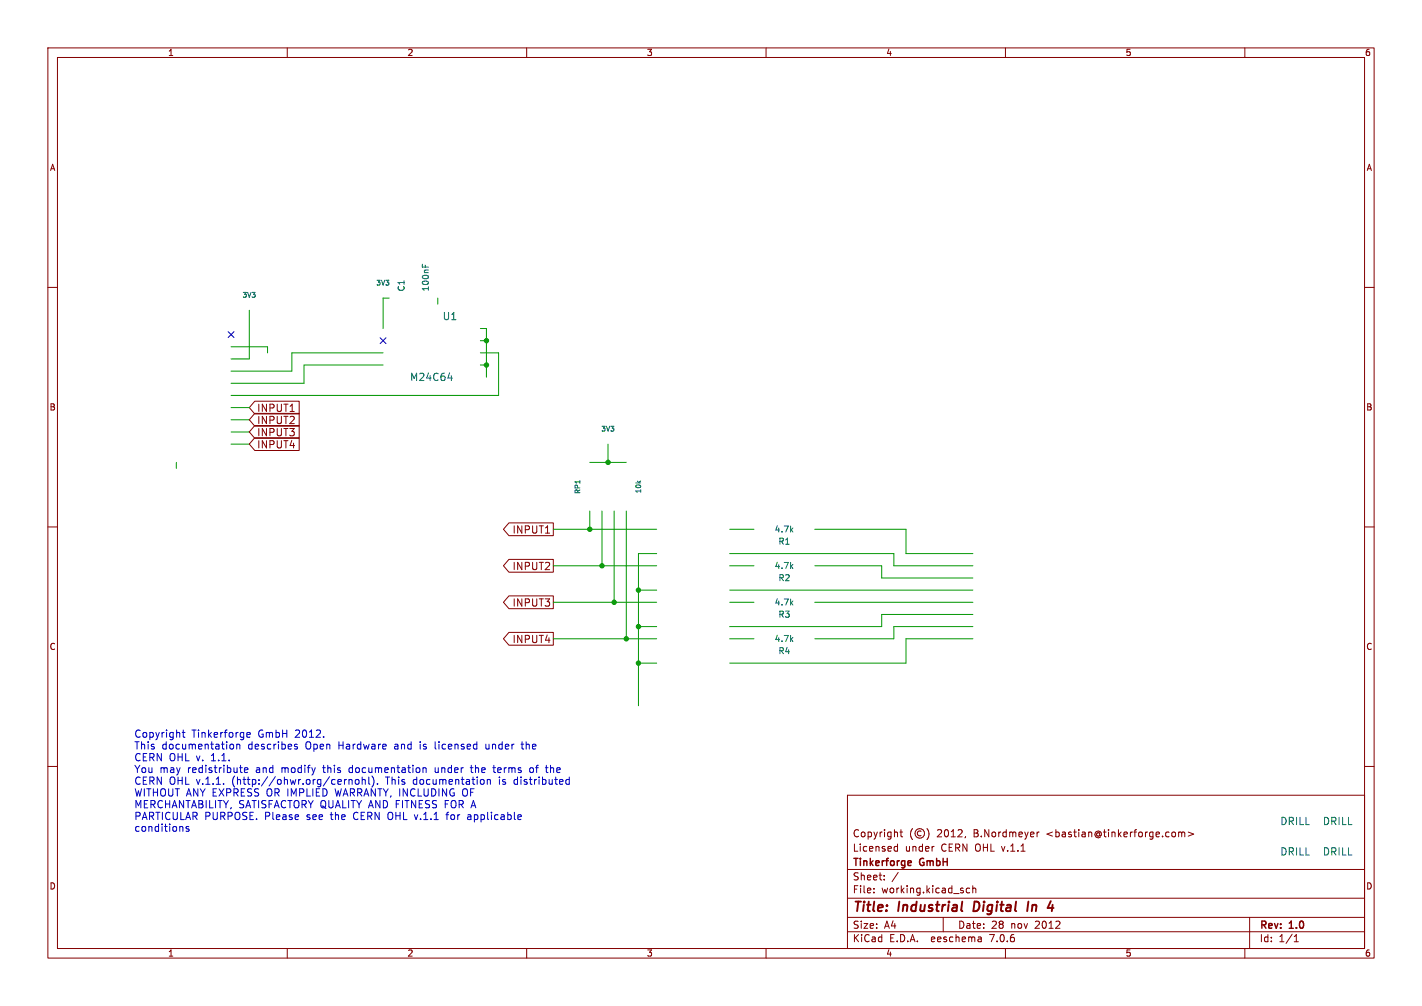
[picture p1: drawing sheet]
<svg xmlns="http://www.w3.org/2000/svg" width="297mm" height="210mm" viewBox="0 0 297 210" stroke-linecap="round" stroke-linejoin="round" font-family="sans-serif">
<g fill="none" stroke="#840000" stroke-width=".21">
<path d="M10 10h277v190h-277zM12 12h273v186h-273zM60 10v2M110 10v2M160 10v2M210 10v2M260 10v2M10 60h2M285 60h2M53.2 86.3h9.3v2.7h-9.3l-1.1-1.4zM53.2 83.8h9.3v2.6h-9.3l-1.1-1.3zM53.2 88.8h9.3v2.7h-9.3l-1.1-1.3z"/>
<path d="M53.2 91.4h9.3v2.6h-9.3l-1.1-1.3zM10 110h2M106.3 109.2h9.3v2.6h-9.3l-1.1-1.3zM106.3 116.8h9.3v2.6h-9.3l-1.1-1.3zM285 110h2M106.3 132h9.3v2.7h-9.3l-1.1-1.3zM106.3 124.4h9.3v2.7h-9.3l-1.1-1.4zM10 160h2M285 160h2M177 166h108v32h-108zM186.9 177.6h.6M186.9 176.8h.6"/>
<path d="M187.5 176.2v1.5M188 173.7h.5M188.2 173.2v1.3l.3 .2M190.6 173a1.72 1.72 0 0 0 0 2.3M192.4 173.6a.52 .52 0 0 0-.8 .4 .52 .52 0 0 0 .8 .4M193.6 173a1.72 1.72 0 0 1 0 2.3M195 176.7h.1M201.7 174.6l-.2 .3M216.6 173.7v1M217 173.7l-.4 .3M245 173.7l.4 .1 .1 .2v.6l-.5 .1M246.2 173.8l.4-.1 .2 .2"/>
<path d="M246.2 173.7v1M246.8 173.9l.2-.2 .4 .1 .1 .9M246.8 173.9v.8M248.2 173.7l1.1 .4-1.1 .5M60 198v2M110 198v2M160 198v2M177 194.5h108M177 191.5h108M177 187.5h108M177 181.5h108M182.5 186.3v.1"/>
<path d="M182.5 185.5v.1M184.7 183.6v.1M184.7 182.8v.1M187.6 182.1l-1.3 2M197 191.5v3M202.5 185.5l-.4-.1-.3 .3 .2 .6h.5M203.2 185.5l.2-.1 .3 .1 .1 .9M203.2 184.9v1.5M204.9 195.7l.1 .9M205 196.5l-.2 .1M205 196h-.2M210 198v2"/>
<path d="M260 198v2M261 191.5v6.5M270.3 196.6h.9M270.3 195.5l.4-.4v1.5"/>
<circle cx="192.1" cy="174" r="1"/>
</g>
<path d="M203.6 188.2l-.3 2h.5M214.8 188.2l-.3 2M218.8 189.5h1.3M219.8 188.9l-.1 1.3" fill="none" stroke="#840000" stroke-width=".4"/>
<path d="M190.1 179.7l.2 .3-.7 .2M190.3 180.6l-.2 .1" fill="none" stroke="#840000" stroke-width=".3"/>
<g fill="none" stroke="#0000c2" stroke-width=".21">
<path d="M38.1 152.9h.5M38.3 152.4v1.3l.3 .2M48.1 155.4h.4l.3 .2-.1 .6-.2 .2-.4-.1M49.4 155.5l.3-.1h.3l.1 1M49.4 155.4v1M51.6 153.4l.7-.1-.1-.3-.4-.1-.2 .2v.7h.6M61.6 155.4h.5M61.6 155.8l.5 .1v.3l-.2 .2-.4-.1M67.6 153.8v.1M90.9 154.8l.1 1.5M98.4 159.8l.1 1.4M101.5 155.4v.8l.2 .2"/>
<path d="M103.2 159.8v1.3l.2 .2M108.8 155.4h.6M109 154.8v1.4l.2 .2M38.1 172.6l.1 .9M39.4 172.6l-.3-.1-.2 .2v.3l.5 .1v.4h-.5M50 160.3h.6M50.3 161.2l.3 .1M51 160.8l.8-.2-.1-.3h-.4l-.3 .2 .1 .7h.6M72.2 162.7h.2M72.9 162.9l.2-.2 .4 .1v.9M72.9 162.7v1M74.3 162.9l.2-.2 .4 .2 .1 .5-.2 .3h-.3l-.2-.1z"/>
<path d="M75.6 162.9l.3-.2 .3 .1 .1 .9M75.6 162.2v1.5M77 162.2v1.3l.2 .2M77.8 162.1a1.79 1.79 0 0 1 0 2.1M78.8 163.6v.1M88.3 160.4l.3-.1h.3l.1 1M88.3 160.3v1M90.9 160.3l.1 .9M93.1 170.1h.6M93.4 169.8v1.3M96.7 164.9v1.1M98.1 170.1h-.4"/>
<path d="M98.2 170.5h-.3l-.3 .2 .1 .3 .5 .1M98.2 160.3h.6M101.8 162.9l.2-.2 .4 .1v.9M101.8 162.7v1M102.9 160.3h.6M107.4 162.9v.7M108.8 170.1l.1 .3-.7 .2M111.1 160.3h-.3l-.2 .3 .1 .5 .4 .2M113.9 160.3h.6M114.2 161.2l.3 .1M118.3 162.8h.6M118.3 163.7h.6"/>
<path d="M118.9 162.2v1.5"/>
</g>
<g fill="none" stroke="#009600" stroke-width=".21">
<path d="M48.3 72.4h7.6v1.3M52.1 64.8v10.1h-3.8M80 76.2h-16.5v3.8h-15.2M80 73.7h-19v3.8h-12.7M81.3 62.2h-1.3v6.4M91.4 62.2v1.3M100.3 76.2h1.3M100.3 71.1h1.3M100.3 68.6h1.3v10.1M100.3 73.7h3.8v8.9h-55.8M36.8 96.5v1.3M48.3 87.6h3.8"/>
<path d="M48.3 85.1h3.8M48.3 92.7h3.8M48.3 90.2h3.8M123.2 96.5h7.6M127 92.7v3.8M115.6 118.1h21.6M115.6 110.5h21.6M123.2 106.7v3.8M125.7 106.7v11.4M128.3 106.7v19M130.8 106.7v26.7M137.2 115.6h-3.9v31.7"/>
<path d="M152.4 118.1h5.1M152.4 115.6h34.3v2.5h16.5M152.4 110.5h5.1M170.2 118.1h13.9v2.6h19.1M170.2 110.5h19v5.1h14M115.6 125.7h21.6M115.6 133.4h21.6M133.3 123.2h3.9M133.3 138.4h3.9M133.3 130.8h3.9M152.4 125.7h5.1M152.4 133.4h5.1"/>
<path d="M152.4 123.2h50.8M170.2 125.7h33M203.2 130.8h-16.5v2.6h-16.5M203.2 133.4h-14v5h-36.8M203.2 128.3h-19.1v2.5h-31.7"/>
</g>
<path d="M47.7 69.2l1.2 1.3M48.9 69.2l-1.2 1.3M79.4 70.5l1.2 1.2M80.6 70.5l-1.2 1.2" fill="none" stroke="#000084" stroke-width=".21"/>
<path d="M88.2 55.2v.6M88.8 55.3v.5M93.5 78.9h1M94.3 78.4v1" fill="none" stroke="#006464" stroke-width=".21"/>
<g fill="#009600" stroke="#009600" stroke-width=".21">
<circle cx="101.6" cy="76.2" r=".46"/>
<circle cx="101.6" cy="71.1" r=".46"/>
<circle cx="128.3" cy="125.7" r=".46"/>
<circle cx="133.3" cy="123.2" r=".46"/>
<circle cx="133.3" cy="130.8" r=".46"/>
<circle cx="125.7" cy="118.1" r=".46"/>
<circle cx="133.3" cy="138.4" r=".46"/>
<circle cx="130.8" cy="133.4" r=".46"/>
<circle cx="127" cy="96.5" r=".46"/>
<circle cx="123.2" cy="110.5" r=".46"/>
</g>
<g font-size="2.8" fill="#840000">
<text x="178" y="190.9">Title:</text>
<text x="187.7" y="190.9">Industrial</text>
<text x="204.2" y="190.9">Digital</text>
<text x="216.2" y="190.9">In</text>
</g>
<g font-size="2.1" fill="#006464">
<text x="92.4" y="67">U1</text>
<text x="85.6" y="79.7">M24C64</text>
<text x="267.3" y="172.4">DRILL</text>
<text x="276.2" y="172.4">DRILL</text>
<text x="267.3" y="178.8">DRILL</text>
<text x="276.2" y="178.8">DRILL</text>
</g>
<g font-size="2.1" fill="#840000">
<text x="53.6" y="88.7">INPUT2</text>
<text x="53.6" y="86.2">INPUT1</text>
<text x="53.6" y="91.3">INPUT3</text>
<text x="53.6" y="93.8">INPUT4</text>
<text x="107" y="111.6">INPUT1</text>
<text x="107" y="119.2">INPUT2</text>
<text x="107" y="126.8">INPUT3</text>
<text x="107" y="134.4">INPUT4</text>
<text x="178" y="178">Licensed</text>
<text x="178" y="175">Copyright</text>
<text x="189" y="178">under</text>
<text x="195.7" y="175">2012,</text>
<text x="196.6" y="178">CERN OHL v.1.1</text>
<text x="203.5" y="175">B.Nordmeyer</text>
<text x="218.8" y="175">&lt;bastian@tinkerforge.com&gt;</text>
<text x="178" y="184">Sheet:</text>
<text x="178" y="181.2">Tinkerforge</text>
<text x="192.2" y="181.2">GmbH</text>
<text x="178" y="186.7">File:</text>
<text x="184.1" y="186.7">working.kicad_sch</text>
<text x="178" y="196.9">KiCad</text>
<text x="178" y="194.1">Size:</text>
<text x="184.7" y="194.1">A4</text>
<text x="185.7" y="196.9">E.D.A.</text>
<text x="194.6" y="196.9">eeschema</text>
<text x="200" y="194.1">Date:</text>
<text x="207" y="196.9">7.0.6</text>
<text x="207" y="194.1">28</text>
<text x="211.2" y="194.1">nov</text>
<text x="216.3" y="194.1">2012</text>
<text x="263" y="194.3">Rev:</text>
<text x="263" y="196.9">Id:</text>
<text x="267.1" y="196.9">1/1</text>
<text x="269.4" y="194.3">1.0</text>
</g>
<g font-size="2.1" fill="#0000c2">
<text x="27.9" y="154.1">Copyright</text>
<text x="40" y="154.1">Tinkerforge</text>
<text x="53.9" y="154.1">GmbH</text>
<text x="61.8" y="154.1">2012.</text>
<text x="27.9" y="156.6">This</text>
<text x="27.9" y="159">CERN OHL v.</text>
<text x="27.9" y="161.5">You</text>
<text x="33.3" y="161.5">may</text>
<text x="33.8" y="156.6">documentation</text>
<text x="39.2" y="161.5">redistribute</text>
<text x="44.2" y="159">1.1.</text>
<text x="51.8" y="156.6">describes</text>
<text x="53.6" y="161.5">and</text>
<text x="59" y="161.5">modify</text>
<text x="64" y="156.6">Open</text>
<text x="67.9" y="161.5">this</text>
<text x="70.9" y="156.6">Hardware</text>
<text x="73.4" y="161.5">documentation</text>
<text x="82.8" y="156.6">and</text>
<text x="88.2" y="156.6">is</text>
<text x="91.5" y="156.6">licensed</text>
<text x="91.5" y="161.5">under</text>
<text x="99.2" y="161.5">the</text>
<text x="102.2" y="156.6">under</text>
<text x="104.1" y="161.5">terms</text>
<text x="109.9" y="156.6">the</text>
<text x="111.8" y="161.5">of</text>
<text x="115.3" y="161.5">the</text>
<text x="27.9" y="163.9">CERN OHL v.1.1.</text>
<text x="27.9" y="166.4">WITHOUT ANY EXPRESS OR IMPLIED</text>
<text x="48.6" y="163.9">(http://ohwr.org/cernohl).</text>
<text x="70.4" y="166.4">WARRANTY, INCLUDING</text>
<text x="80.9" y="163.9">This</text>
<text x="86.7" y="163.9">documentation</text>
<text x="97.3" y="166.4">OF</text>
<text x="104.8" y="163.9">is</text>
<text x="108" y="163.9">distributed</text>
<text x="27.9" y="168.8">MERCHANTABILITY, SATISFACTORY QUALITY AND FITNESS FOR A</text>
<text x="27.9" y="171.3">PARTICULAR PURPOSE.</text>
<text x="27.9" y="173.7">conditions</text>
<text x="55.3" y="171.3">Please</text>
<text x="64.2" y="171.3">see</text>
<text x="69.3" y="171.3">the</text>
<text x="74.2" y="171.3">CERN OHL v.1.1</text>
<text x="94.1" y="171.3">for</text>
<text x="98.6" y="171.3">applicable</text>
</g>
<g font-size="1.8" fill="#840000">
<text x="35" y="11.9">1</text>
<text x="85" y="11.9">2</text>
<text x="135" y="11.9">3</text>
<text x="185" y="11.9">4</text>
<text x="235" y="11.9">5</text>
<text x="285" y="11.9">6</text>
<text x="10.3" y="35.9">A</text>
<text x="285.3" y="35.9">A</text>
<text x="10.3" y="85.9">B</text>
<text x="285.3" y="85.9">B</text>
<text x="10.3" y="135.9">C</text>
<text x="285.3" y="135.9">C</text>
<text x="10.3" y="185.9">D</text>
<text x="285.3" y="185.9">D</text>
<text x="35" y="199.9">1</text>
<text x="85" y="199.9">2</text>
<text x="135" y="199.9">3</text>
<text x="185" y="199.9">4</text>
<text x="235" y="199.9">5</text>
<text x="285" y="199.9">6</text>
</g>
<g font-size="1.8" fill="#006464">
<text x="84.7" y="61" transform="rotate(-90 84.7 61)">C1</text>
<text x="89.8" y="61" transform="rotate(-90 89.8 61)">100nF</text>
<text x="161.7" y="111.4">4.7k</text>
<text x="162.5" y="113.9">R1</text>
<text x="161.7" y="119">4.7k</text>
<text x="162.5" y="121.5">R2</text>
<text x="161.7" y="126.6">4.7k</text>
<text x="162.5" y="129.1">R3</text>
<text x="161.7" y="134.2">4.7k</text>
<text x="162.5" y="136.8">R4</text>
</g>
<g font-size="1.4" fill="#006464">
<text x="78.5" y="59.8">3V3</text>
<text x="50.5" y="62.3">3V3</text>
<text x="125.5" y="90.3">3V3</text>
<text x="121.4" y="103.2" transform="rotate(-90 121.4 103.2)">RP1</text>
<text x="134.1" y="103.1" transform="rotate(-90 134.1 103.1)">10k</text>
</g>
</svg>
